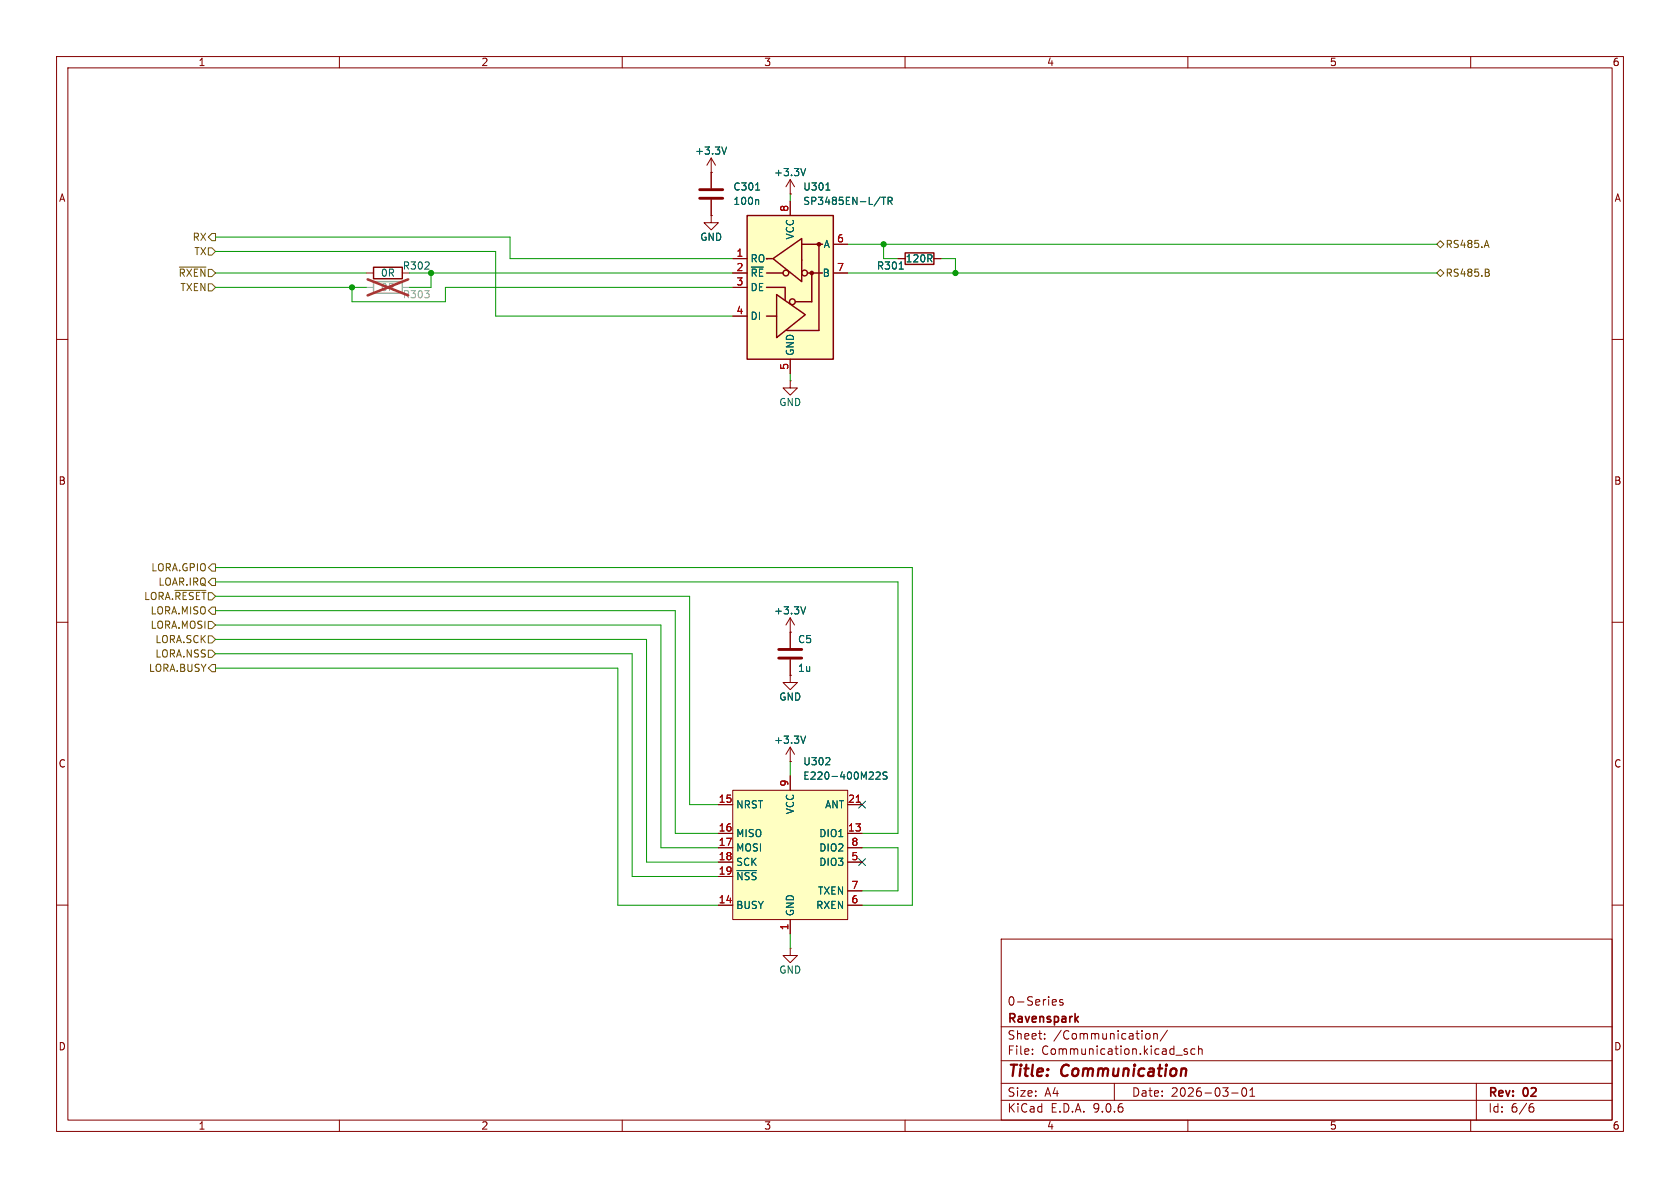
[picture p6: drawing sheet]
<svg xmlns="http://www.w3.org/2000/svg" width="297mm" height="210mm" viewBox="0 0 297 210" stroke-linecap="round" stroke-linejoin="round" font-family="sans-serif">
<g fill="none" stroke="#840000" stroke-width=".18">
<path d="M10 10h277v190h-277zM12 12h273v186h-273zM60 10v2M110 10v2M160 10v2M210 10v2M260 10v2M10 60h2M285 60h2M10 110h2M285 110h2M10 160h2"/>
<path d="M177 166h108v32h-108zM186.2 176.7l.5 .1v.3l-.7 .1M186.7 177.6l-.5 .1M187.9 176.8l-.4-.1-.2 .2 .1 .2 .5 .2v.3h-.6M285 160h2M60 198v2M110 198v2M160 198v2M177 194.5h108M177 191.5h108M177 187.5h108M177 181.5h108"/>
<path d="M182.5 186.3v.1M182.5 185.5v.1M184.7 183.6v.1M184.7 182.8v.1M197 191.5v3M202.6 182.8l.4-.1 .3 .3v.4l-.1 .2-.4 .1-.2-.1M204 182.8l.2-.1 .3 .1 .1 .9M204 182.7v1M206.4 182.1l-1.3 2M209.9 185.5l-.4-.1-.2 .2 .1 .2 .5 .2v.3h-.6M210 198v2M211.2 185.5l-.4-.1-.3 .3v.4l.2 .2h.5"/>
<path d="M211.9 185.5l.2-.1 .4 .1v.9M211.9 184.9v1.5M217.7 193.2h1.2M219.7 192.4l.2-.1a.81 .81 0 0 1 .6 .6 .81 .81 0 0 1-.3 .8l-.2 .1a.81 .81 0 0 1-.3-1.4zM221 193.8h.8M221 192.7l.4-.4v1.5M260 198v2M261 191.5v6.5M270.6 195.7h.4l.2 .3-.1 .5-.5 .1M271 195.1l-.4 .1"/>
</g>
<path d="M190.6 179.7l-.5 .6M190.2 180.1l.4 .6" fill="none" stroke="#840000" stroke-width=".3"/>
<path d="M129.5 139.7h20.4v22.9h-20.4z" fill="#ffffc2"/>
<g fill="none" stroke="#840000" stroke-width=".18">
<path d="M158.7 45.7h1.3M165.1 45.7h1.3M139.7 67.3v1.3h1.3l-1.3 1.3-1.3-1.3h1.3M139.7 67.3h.1M139.7 119.4v1.3h1.3l-1.3 1.2-1.3-1.2h1.3M139.7 119.4h.1M139.7 111.8h.1M139.7 109.2v5.4M139.7 116.6v2.8M139.7 109.2l-.8 1.3M139.7 109.2l.8 1.3M129.5 139.7h20.4v22.9h-20.4z"/>
<path d="M139.7 134.6h.1M139.7 132.1v2.5M139.7 137.2v2.5M139.7 132.1l-.8 1.3M139.7 132.1l.8 1.3M127 142.2h2.5M127 147.3h2.5M127 149.9h2.5M127 152.4h2.5M127 154.9h2.5M149.9 142.2h2.5M149.9 147.3h2.5"/>
<path d="M149.9 149.9h2.5M149.9 152.4h2.5M149.9 157.5h2.5M127 160h2.5M139.7 167.6v1.3h1.3l-1.3 1.3-1.3-1.3h1.3M139.7 167.6h.1M139.7 162.6v2.5M149.9 160h2.5"/>
</g>
<path d="M151.4 141.8h.7" fill="none" stroke="#a90000" stroke-width=".18"/>
<path d="M159 47.6h.7M142.4 107.3l-.4 1.2M142.4 130.1l-.4 1.3M145.9 135.2h.8M146.7 134.1v.4M154.9 136.6l.5-.1 .2 .3-.8 .9h.8M156.8 136.5h-.5l-.1 .1v.4l.5 .2 .1 .3-.2 .2h-.5M130.3 153.9h3.5" fill="none" stroke="#006464" stroke-width=".18"/>
<path d="M137.7 114.8h4M137.7 116.3h4" fill="none" stroke="#840000" stroke-width=".51"/>
<path d="M160 44.7h5.1v2h-5.1z" fill="none" stroke="#840000" stroke-width=".25"/>
<path d="M132.1 38.1h15.2v25.4h-15.2z" fill="#ffffc2"/>
<g fill="none" stroke="#840000" stroke-width=".25">
<path d="M132.1 38.1h15.2v25.4h-15.2zM66 47.2h5.1v2.1h-5.1zM135.5 50.8h3.3v2.3M135.5 48.3h2.9M135.5 55.9h1.7M135.6 45.7h-.1h1M136.7 45.7l5-3.5v7.6zM137.3 52.1l5.1 3.5-5.1 4.1zM141.7 43.2h3.7M142.7 48.3h2.7M143.5 48.3v5h-2.9M144.8 43.2v15.2h-5.7"/>
<circle cx="138.9" cy="48.3" r=".51"/>
<circle cx="140.1" cy="53.3" r=".51"/>
<circle cx="142.2" cy="48.3" r=".51"/>
</g>
<g fill="#840000" stroke="#840000" stroke-width=".25">
<circle cx="143.5" cy="48.3" r=".28"/>
<circle cx="144.8" cy="43.2" r=".28"/>
</g>
<g fill="none" stroke="#840000" stroke-width=".18">
<path d="M125.7 38.1v1.3h1.3l-1.3 1.2-1.2-1.2h1.2M125.7 38.1h.1M125.7 30.5h.1M125.7 27.9v5.4M125.7 35.3v2.8M125.7 27.9l-.7 1.3M125.7 27.9l.8 1.3M139.7 34.3h.1M139.7 31.8v2.5M139.7 35.6v2.5M139.7 31.8l-.8 1.2M139.7 31.8l.8 1.2"/>
<path d="M64.8 48.3h1.2M129.5 45.7h2.6M129.5 48.3h2.6M129.5 50.8h2.6M129.5 55.9h2.6M147.3 48.3h2.6M147.3 43.2h2.6M158.7 45.7h1.3M165.1 45.7h1.3M139.7 63.5v2.5M139.7 111.8h.1M139.7 119.4h.1"/>
<path d="M139.7 111.8v2.8M139.7 116.6v2.8M139.7 134.6h.1M139.7 137.2v2.5M127 142.2h2.5M127 147.3h2.5M127 149.9h2.5M127 152.4h2.5M127 154.9h2.5M149.9 142.2h2.5M149.9 147.3h2.5M149.9 149.9h2.5"/>
<path d="M149.9 152.4h2.5M149.9 157.5h2.5M127 160h2.5M139.7 162.6v2.5M149.9 160h2.5"/>
</g>
<g fill="none" stroke="#006464" stroke-width=".18">
<path d="M128.5 26l-.5 1.2M133.6 33.6h.7M133.9 35.3l.2 .2v.6M142.4 29.8l-.4 1.3M146 33.6h.7M155.9 34.9h.7M156.2 34.9v1.2M157 35.5h.6l.1-.2v-.3l-.7-.1v1.2M157.3 35.5l.4 .6M159 47.6h.7M142.4 107.3l-.4 1.2M142.4 130.1l-.4 1.3"/>
<path d="M145.9 135.2h.8M146.7 134.1v.4M154.9 136.6l.5-.1 .2 .3-.8 .9h.8M156.8 136.5h-.5l-.1 .1v.4l.5 .2 .1 .3-.2 .2h-.5M130.3 153.9h3.5"/>
</g>
<path d="M66 49.8h5.1v2h-5.1z" fill="none" stroke="#a1a1a1" stroke-width=".25"/>
<path d="M64.8 50.8h1.2M71.1 50.8h1.3" fill="none" stroke="#a1a1a1" stroke-width=".18"/>
<path d="M65 49.4l7.2 2.8M72.2 49.4l-7.2 2.8" fill="none" stroke="#e12e31" stroke-width=".46"/>
<path d="M123.7 33.5h4.1M123.7 35.1h4.1" fill="none" stroke="#840000" stroke-width=".51"/>
<g fill="none" stroke="#725600" stroke-width=".18">
<path d="M31.7 47.2h4.7M36.8 50.2h.7l.6 .6-.6 .6h-.7zM36.8 43.8h.7l.6 .7-.6 .6h-.7zM37.5 41.3h.6v1.2h-.6l-.7-.6zM254 48.3l.6-.7 .7 .7-.7 .6zM254 43.2l.6-.7 .7 .7-.7 .6zM262.8 42.5l.4 1.3M263 47.6l.2 .2-.2 .4 .3 .2-.1 .3-.1 .1M37.5 99.7h.6v1.3h-.6l-.7-.7zM30.9 104.4h5.5M36.8 114.9h.7l.6 .7-.6 .6h-.7zM36.8 112.4h.7l.6 .6-.6 .7h-.7z"/>
<path d="M36.8 109.9h.7l.6 .6-.6 .6h-.7zM37.5 117.5h.6v1.2h-.6l-.7-.6zM37.5 102.2h.6v1.3h-.6l-.7-.6zM37.5 107.3h.6v1.3h-.6l-.7-.6z"/>
</g>
<g fill="none" stroke="#009600" stroke-width=".18">
<path d="M139.7 34.3v1.3M38.1 48.3h26.7M38.1 41.9h52.1v3.8h39.3M38.1 50.8h26.7M38.1 44.5h49.5v11.4h41.9M62.2 50.8v2.5h16.5v-2.5h50.8M72.4 48.3h57.1M76.2 48.3v2.5h-3.8M149.9 48.3h104.1M149.9 43.2h104.1M156.2 43.2v2.5h2.5M166.4 45.7h2.5v2.6"/>
<path d="M139.7 66v1.3M38.1 102.9h120.6v44.4h-6.3M38.1 100.3h123.2v59.7h-8.9M38.1 105.4h83.8v36.8h5.1M38.1 108h81.3v39.3h7.6M38.1 118.1h71.1v41.9h17.8M38.1 110.5h78.7v39.4h10.2M38.1 113h76.2v39.4h12.7M38.1 115.6h73.7v39.3h15.2M139.7 134.6v2.6M152.4 149.9h6.3v7.6h-6.3M139.7 165.1v2.5"/>
</g>
<path d="M151.8 141.6l1.2 1.2M151.8 151.8l1.2 1.2M153 141.6l-1.2 1.2M153 151.8l-1.2 1.2" fill="none" stroke="#000084" stroke-width=".18"/>
<path d="M151.4 141.8h.7" fill="none" stroke="#a90000" stroke-width=".18"/>
<g fill="#009600" stroke="#009600" stroke-width=".18">
<circle cx="168.9" cy="48.3" r=".46"/>
<circle cx="156.2" cy="43.2" r=".46"/>
<circle cx="76.2" cy="48.3" r=".46"/>
<circle cx="62.2" cy="50.8" r=".46"/>
</g>
<g font-size="2.8" fill="#840000">
<text x="178" y="190.9">Title:</text>
<text x="187.7" y="190.9">Communication</text>
</g>
<g font-size="2.1" fill="#840000">
<text x="178" y="178">0-Series</text>
<text x="178" y="184">Sheet:</text>
<text x="178" y="181.2">Ravenspark</text>
<text x="186.2" y="184">/Communication/</text>
<text x="178" y="186.7">File:</text>
<text x="184.1" y="186.7">Communication.kicad_sch</text>
<text x="178" y="196.9">KiCad</text>
<text x="178" y="194.1">Size:</text>
<text x="184.7" y="194.1">A4</text>
<text x="185.7" y="196.9">E.D.A.</text>
<text x="193.3" y="196.9">9.0.6</text>
<text x="200" y="194.1">Date:</text>
<text x="207" y="194.1">2026-03-01</text>
<text x="263" y="194.3">Rev:</text>
<text x="263" y="196.9">Id:</text>
<text x="267.1" y="196.9">6/6</text>
<text x="269.4" y="194.3">02</text>
</g>
<g font-size="1.8" fill="#840000">
<text x="35" y="11.9">1</text>
<text x="85" y="11.9">2</text>
<text x="135" y="11.9">3</text>
<text x="185" y="11.9">4</text>
<text x="235" y="11.9">5</text>
<text x="285" y="11.9">6</text>
<text x="10.3" y="35.9">A</text>
<text x="285.3" y="35.9">A</text>
<text x="10.3" y="85.9">B</text>
<text x="285.3" y="85.9">B</text>
<text x="10.3" y="135.9">C</text>
<text x="285.3" y="135.9">C</text>
<text x="10.3" y="185.9">D</text>
<text x="285.3" y="185.9">D</text>
<text x="35" y="199.9">1</text>
<text x="85" y="199.9">2</text>
<text x="135" y="199.9">3</text>
<text x="185" y="199.9">4</text>
<text x="235" y="199.9">5</text>
<text x="285" y="199.9">6</text>
</g>
<g font-size="1.8" fill="#006464">
<text x="122.8" y="27.5">+3.3V</text>
<text x="129.5" y="33.9">C301</text>
<text x="136.8" y="31.3">+3.3V</text>
<text x="141.9" y="33.9">U301</text>
<text x="129.5" y="36.4">100n</text>
<text x="141.9" y="36.4">SP3485EN-L/TR</text>
<text x="71.1" y="47.9">R302</text>
<text x="123.7" y="42.8">GND</text>
<text x="132.6" y="46.6">RO</text>
<text x="140.6" y="42.4" transform="rotate(-90 140.6 42.4)">VCC</text>
<text x="145.5" y="44">A</text>
<text x="154.9" y="47.9">R301</text>
<text x="160" y="46.6">120R</text>
<text x="67.2" y="49.1">0R</text>
<text x="132.6" y="49.1">~{RE}</text>
<text x="132.6" y="51.7">DE</text>
<text x="145.3" y="49.1">B</text>
<text x="132.6" y="56.7">DI</text>
<text x="140.6" y="63" transform="rotate(-90 140.6 63)">GND</text>
<text x="137.7" y="72">GND</text>
<text x="136.8" y="108.8">+3.3V</text>
<text x="141" y="113.9">C5</text>
<text x="141" y="119">1u</text>
<text x="137.7" y="124.1">GND</text>
<text x="136.8" y="131.7">+3.3V</text>
<text x="141.9" y="135.5">U302</text>
<text x="130" y="143.1">NRST</text>
<text x="141.9" y="138">E220-400M22S</text>
<text x="145.8" y="143.1">ANT</text>
<text x="130" y="148.2">MISO</text>
<text x="140.6" y="144" transform="rotate(-90 140.6 144)">VCC</text>
<text x="144.7" y="148.2">DIO1</text>
<text x="130" y="150.7">MOSI</text>
<text x="130" y="153.3">SCK</text>
<text x="130" y="155.8">~{NSS}</text>
<text x="144.7" y="150.7">DIO2</text>
<text x="144.7" y="153.3">DIO3</text>
<text x="130" y="160.9">BUSY</text>
<text x="144.2" y="160.9">RXEN</text>
<text x="144.5" y="158.3">TXEN</text>
<text x="140.6" y="162.1" transform="rotate(-90 140.6 162.1)">GND</text>
<text x="137.7" y="172.3">GND</text>
</g>
<g font-size="1.8" fill="#a90000">
<text x="139.4" y="37.5" transform="rotate(-90 139.4 37.5)">8</text>
<text x="130.1" y="45.5">1</text>
<text x="147.9" y="42.9">6</text>
<text x="130.1" y="48">2</text>
<text x="130.1" y="50.5">3</text>
<text x="147.9" y="48">7</text>
<text x="130.1" y="55.6">4</text>
<text x="139.4" y="65.5" transform="rotate(-90 139.4 65.5)">5</text>
<text x="127" y="142">15</text>
<text x="139.4" y="139.1" transform="rotate(-90 139.4 139.1)">9</text>
<text x="149.8" y="142">21</text>
<text x="127" y="147.1">16</text>
<text x="127" y="149.6">17</text>
<text x="149.8" y="147.1">13</text>
<text x="150.4" y="149.6">8</text>
<text x="127" y="152.1">18</text>
<text x="127" y="154.7">19</text>
<text x="150.4" y="152.1">5</text>
<text x="127" y="159.8">14</text>
<text x="150.4" y="157.2">7</text>
<text x="150.4" y="159.8">6</text>
<text x="139.4" y="164.5" transform="rotate(-90 139.4 164.5)">1</text>
</g>
<g font-size="1.8" fill="#725600">
<text x="34" y="42.8">RX</text>
<text x="34.3" y="45.3">TX</text>
<text x="255.5" y="44">RS485.A</text>
<text x="31.5" y="49.1">~{RXEN}</text>
<text x="31.8" y="51.7">TXEN</text>
<text x="255.5" y="49.1">RS485.B</text>
<text x="26.6" y="101.2">LORA.GPIO</text>
<text x="25.4" y="106.3">LORA.~{RESET}</text>
<text x="27.9" y="103.7">LOAR.IRQ</text>
<text x="26.5" y="111.4">LORA.MOSI</text>
<text x="26.5" y="108.8">LORA.MISO</text>
<text x="27.4" y="113.9">LORA.SCK</text>
<text x="26.2" y="119">LORA.BUSY</text>
<text x="27.4" y="116.4">LORA.NSS</text>
</g>
<g font-size="1.8" fill="#989898">
<text x="67.2" y="51.7">0R</text>
<text x="71.1" y="52.9">R303</text>
</g>
</svg>
